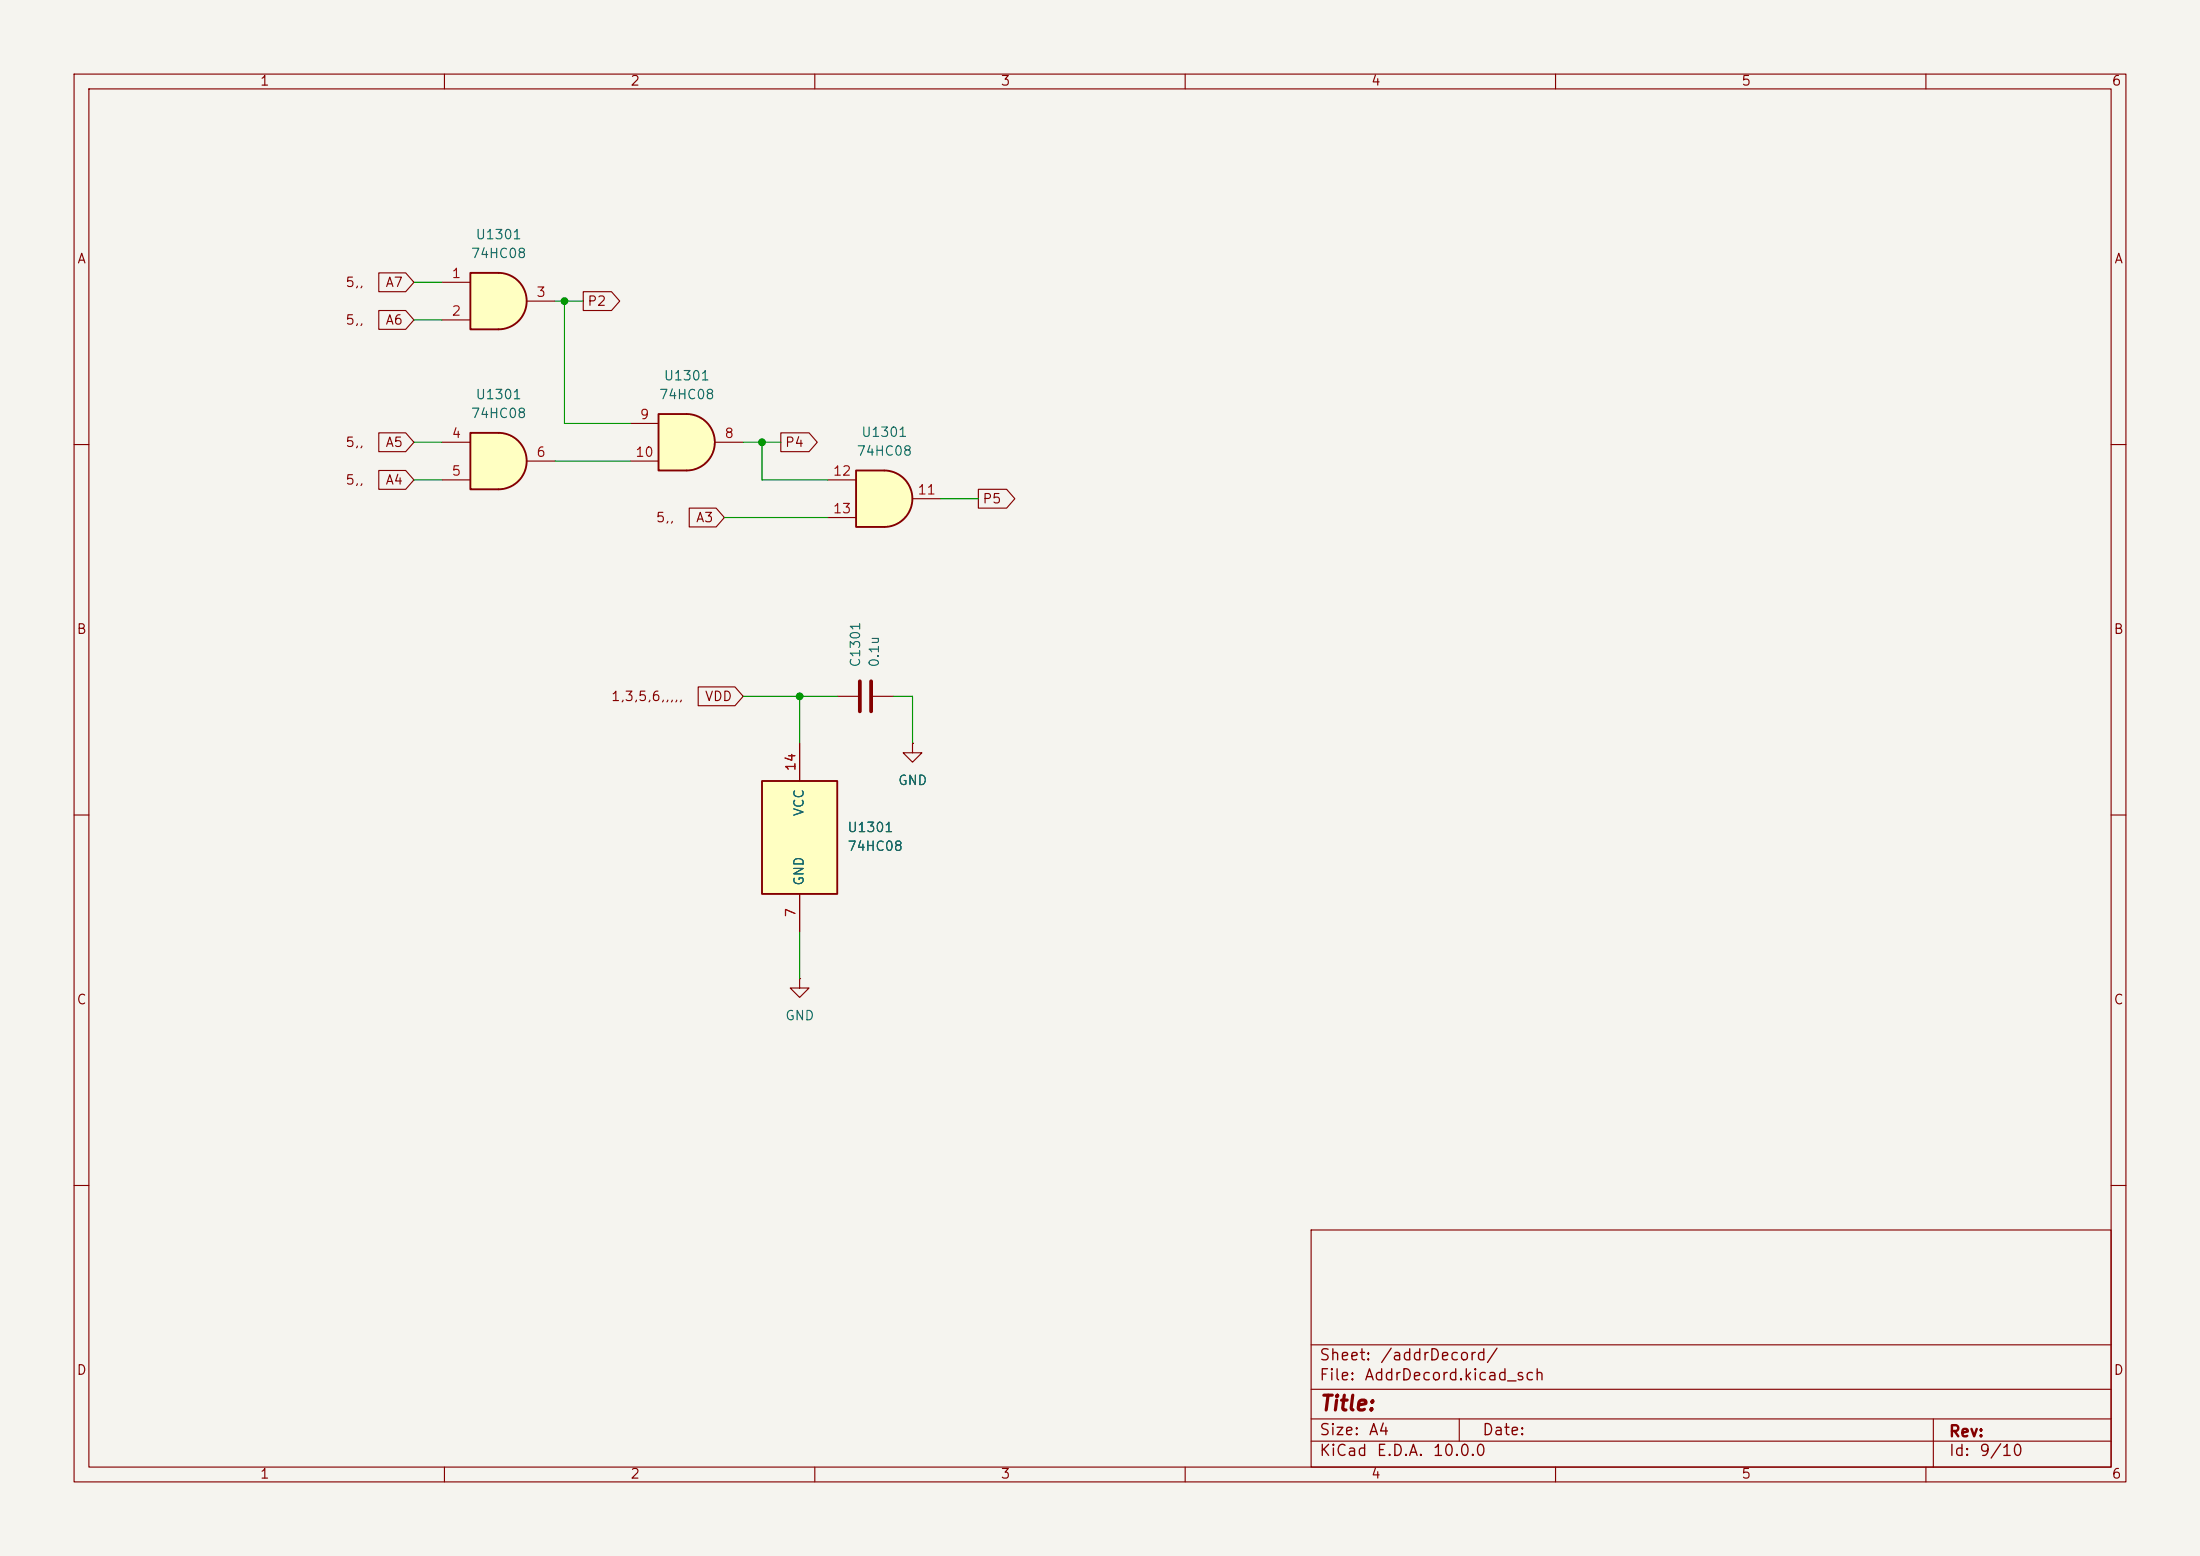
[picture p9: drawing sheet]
(kicad_sch
 (version 20260306)
 (generator "eeschema")
 (generator_version "10.0")
 (paper "A4")
 (lib_symbols
  (symbol "74xx:74LS08"
   (body_styles demorgan)
   (pin_names
    (offset 1.016)) (exclude_from_sim no) (in_bom yes) (on_board yes)
   (in_pos_files yes)
   (duplicate_pin_numbers_are_jumpers no)
   (property "Reference" "U" (at 0 1.27 0) (show_name no) (do_not_autoplace no) (effects (font (size 1.27 1.27))))
   (property "Value" "74LS08" (at 0 -1.27 0) (show_name no) (do_not_autoplace no) (effects (font (size 1.27 1.27))))
   (property "Footprint" "" (at 0 0 0) (show_name no) (do_not_autoplace no) (hide yes) (effects (font (size 1.27 1.27))))
   (property "Datasheet" "http://www.ti.com/lit/gpn/sn74LS08" (at 0 0 0) (show_name no) (do_not_autoplace no) (hide yes) (effects (font (size 1.27 1.27))))
   (property "Description" "Quad And2" (at 0 0 0) (show_name no) (do_not_autoplace no) (hide yes) (effects (font (size 1.27 1.27))))
   (property "ki_locked" "" (at 0 0 0) (show_name no) (do_not_autoplace no) (effects (font (size 1.27 1.27))))
   (symbol "74LS08_1_1"
    (arc (start 0 3.81) (mid 3.7934 0) (end 0 -3.81) (stroke (width 0.254) (type default)) (fill (type background)))
    (polyline (pts (xy 0 3.81) (xy -3.81 3.81) (xy -3.81 -3.81) (xy 0 -3.81)) (stroke (width 0.254) (type default)) (fill (type background)))
    (pin input line (at -7.62 2.54 0) (length 3.81) (name "" (effects (font (size 1.27 1.27)))) (number "1" (effects (font (size 1.27 1.27)))))
    (pin input line (at -7.62 -2.54 0) (length 3.81) (name "" (effects (font (size 1.27 1.27)))) (number "2" (effects (font (size 1.27 1.27)))))
    (pin output line (at 7.62 0 180) (length 3.81) (name "" (effects (font (size 1.27 1.27)))) (number "3" (effects (font (size 1.27 1.27))))))
   (symbol "74LS08_1_2"
    (arc (start -3.81 3.81) (mid -2.589 0) (end -3.81 -3.81) (stroke (width 0.254) (type default)) (fill (type none)))
    (polyline (pts (xy -3.81 3.81) (xy -0.635 3.81)) (stroke (width 0.254) (type default)) (fill (type background)))
    (polyline (pts (xy -3.81 -3.81) (xy -0.635 -3.81)) (stroke (width 0.254) (type default)) (fill (type background)))
    (arc (start 3.81 0) (mid 2.1855 -2.584) (end -0.6096 -3.81) (stroke (width 0.254) (type default)) (fill (type background)))
    (arc (start -0.6096 3.81) (mid 2.1928 2.5924) (end 3.81 0) (stroke (width 0.254) (type default)) (fill (type background)))
    (polyline (pts (xy -0.635 3.81) (xy -3.81 3.81) (xy -3.81 3.81) (xy -3.556 3.4036) (xy -3.0226 2.2606) (xy -2.6924 1.0414) (xy -2.6162 -0.254) (xy -2.7686 -1.4986) (xy -3.175 -2.7178) (xy -3.81 -3.81) (xy -3.81 -3.81) (xy -0.635 -3.81)) (stroke (width -25.4) (type default)) (fill (type background)))
    (pin input inverted (at -7.62 2.54 0) (length 4.318) (name "" (effects (font (size 1.27 1.27)))) (number "1" (effects (font (size 1.27 1.27)))))
    (pin input inverted (at -7.62 -2.54 0) (length 4.318) (name "" (effects (font (size 1.27 1.27)))) (number "2" (effects (font (size 1.27 1.27)))))
    (pin output inverted (at 7.62 0 180) (length 3.81) (name "" (effects (font (size 1.27 1.27)))) (number "3" (effects (font (size 1.27 1.27))))))
   (symbol "74LS08_2_1"
    (arc (start 0 3.81) (mid 3.7934 0) (end 0 -3.81) (stroke (width 0.254) (type default)) (fill (type background)))
    (polyline (pts (xy 0 3.81) (xy -3.81 3.81) (xy -3.81 -3.81) (xy 0 -3.81)) (stroke (width 0.254) (type default)) (fill (type background)))
    (pin input line (at -7.62 2.54 0) (length 3.81) (name "" (effects (font (size 1.27 1.27)))) (number "4" (effects (font (size 1.27 1.27)))))
    (pin input line (at -7.62 -2.54 0) (length 3.81) (name "" (effects (font (size 1.27 1.27)))) (number "5" (effects (font (size 1.27 1.27)))))
    (pin output line (at 7.62 0 180) (length 3.81) (name "" (effects (font (size 1.27 1.27)))) (number "6" (effects (font (size 1.27 1.27))))))
   (symbol "74LS08_2_2"
    (arc (start -3.81 3.81) (mid -2.589 0) (end -3.81 -3.81) (stroke (width 0.254) (type default)) (fill (type none)))
    (polyline (pts (xy -3.81 3.81) (xy -0.635 3.81)) (stroke (width 0.254) (type default)) (fill (type background)))
    (polyline (pts (xy -3.81 -3.81) (xy -0.635 -3.81)) (stroke (width 0.254) (type default)) (fill (type background)))
    (arc (start 3.81 0) (mid 2.1855 -2.584) (end -0.6096 -3.81) (stroke (width 0.254) (type default)) (fill (type background)))
    (arc (start -0.6096 3.81) (mid 2.1928 2.5924) (end 3.81 0) (stroke (width 0.254) (type default)) (fill (type background)))
    (polyline (pts (xy -0.635 3.81) (xy -3.81 3.81) (xy -3.81 3.81) (xy -3.556 3.4036) (xy -3.0226 2.2606) (xy -2.6924 1.0414) (xy -2.6162 -0.254) (xy -2.7686 -1.4986) (xy -3.175 -2.7178) (xy -3.81 -3.81) (xy -3.81 -3.81) (xy -0.635 -3.81)) (stroke (width -25.4) (type default)) (fill (type background)))
    (pin input inverted (at -7.62 2.54 0) (length 4.318) (name "" (effects (font (size 1.27 1.27)))) (number "4" (effects (font (size 1.27 1.27)))))
    (pin input inverted (at -7.62 -2.54 0) (length 4.318) (name "" (effects (font (size 1.27 1.27)))) (number "5" (effects (font (size 1.27 1.27)))))
    (pin output inverted (at 7.62 0 180) (length 3.81) (name "" (effects (font (size 1.27 1.27)))) (number "6" (effects (font (size 1.27 1.27))))))
   (symbol "74LS08_3_1"
    (arc (start 0 3.81) (mid 3.7934 0) (end 0 -3.81) (stroke (width 0.254) (type default)) (fill (type background)))
    (polyline (pts (xy 0 3.81) (xy -3.81 3.81) (xy -3.81 -3.81) (xy 0 -3.81)) (stroke (width 0.254) (type default)) (fill (type background)))
    (pin output line (at 7.62 0 180) (length 3.81) (name "" (effects (font (size 1.27 1.27)))) (number "8" (effects (font (size 1.27 1.27)))))
    (pin input line (at -7.62 2.54 0) (length 3.81) (name "" (effects (font (size 1.27 1.27)))) (number "9" (effects (font (size 1.27 1.27)))))
    (pin input line (at -7.62 -2.54 0) (length 3.81) (name "" (effects (font (size 1.27 1.27)))) (number "10" (effects (font (size 1.27 1.27))))))
   (symbol "74LS08_3_2"
    (arc (start -3.81 3.81) (mid -2.589 0) (end -3.81 -3.81) (stroke (width 0.254) (type default)) (fill (type none)))
    (polyline (pts (xy -3.81 3.81) (xy -0.635 3.81)) (stroke (width 0.254) (type default)) (fill (type background)))
    (polyline (pts (xy -3.81 -3.81) (xy -0.635 -3.81)) (stroke (width 0.254) (type default)) (fill (type background)))
    (arc (start 3.81 0) (mid 2.1855 -2.584) (end -0.6096 -3.81) (stroke (width 0.254) (type default)) (fill (type background)))
    (arc (start -0.6096 3.81) (mid 2.1928 2.5924) (end 3.81 0) (stroke (width 0.254) (type default)) (fill (type background)))
    (polyline (pts (xy -0.635 3.81) (xy -3.81 3.81) (xy -3.81 3.81) (xy -3.556 3.4036) (xy -3.0226 2.2606) (xy -2.6924 1.0414) (xy -2.6162 -0.254) (xy -2.7686 -1.4986) (xy -3.175 -2.7178) (xy -3.81 -3.81) (xy -3.81 -3.81) (xy -0.635 -3.81)) (stroke (width -25.4) (type default)) (fill (type background)))
    (pin output inverted (at 7.62 0 180) (length 3.81) (name "" (effects (font (size 1.27 1.27)))) (number "8" (effects (font (size 1.27 1.27)))))
    (pin input inverted (at -7.62 2.54 0) (length 4.318) (name "" (effects (font (size 1.27 1.27)))) (number "9" (effects (font (size 1.27 1.27)))))
    (pin input inverted (at -7.62 -2.54 0) (length 4.318) (name "" (effects (font (size 1.27 1.27)))) (number "10" (effects (font (size 1.27 1.27))))))
   (symbol "74LS08_4_1"
    (arc (start 0 3.81) (mid 3.7934 0) (end 0 -3.81) (stroke (width 0.254) (type default)) (fill (type background)))
    (polyline (pts (xy 0 3.81) (xy -3.81 3.81) (xy -3.81 -3.81) (xy 0 -3.81)) (stroke (width 0.254) (type default)) (fill (type background)))
    (pin output line (at 7.62 0 180) (length 3.81) (name "" (effects (font (size 1.27 1.27)))) (number "11" (effects (font (size 1.27 1.27)))))
    (pin input line (at -7.62 2.54 0) (length 3.81) (name "" (effects (font (size 1.27 1.27)))) (number "12" (effects (font (size 1.27 1.27)))))
    (pin input line (at -7.62 -2.54 0) (length 3.81) (name "" (effects (font (size 1.27 1.27)))) (number "13" (effects (font (size 1.27 1.27))))))
   (symbol "74LS08_4_2"
    (arc (start -3.81 3.81) (mid -2.589 0) (end -3.81 -3.81) (stroke (width 0.254) (type default)) (fill (type none)))
    (polyline (pts (xy -3.81 3.81) (xy -0.635 3.81)) (stroke (width 0.254) (type default)) (fill (type background)))
    (polyline (pts (xy -3.81 -3.81) (xy -0.635 -3.81)) (stroke (width 0.254) (type default)) (fill (type background)))
    (arc (start 3.81 0) (mid 2.1855 -2.584) (end -0.6096 -3.81) (stroke (width 0.254) (type default)) (fill (type background)))
    (arc (start -0.6096 3.81) (mid 2.1928 2.5924) (end 3.81 0) (stroke (width 0.254) (type default)) (fill (type background)))
    (polyline (pts (xy -0.635 3.81) (xy -3.81 3.81) (xy -3.81 3.81) (xy -3.556 3.4036) (xy -3.0226 2.2606) (xy -2.6924 1.0414) (xy -2.6162 -0.254) (xy -2.7686 -1.4986) (xy -3.175 -2.7178) (xy -3.81 -3.81) (xy -3.81 -3.81) (xy -0.635 -3.81)) (stroke (width -25.4) (type default)) (fill (type background)))
    (pin output inverted (at 7.62 0 180) (length 3.81) (name "" (effects (font (size 1.27 1.27)))) (number "11" (effects (font (size 1.27 1.27)))))
    (pin input inverted (at -7.62 2.54 0) (length 4.318) (name "" (effects (font (size 1.27 1.27)))) (number "12" (effects (font (size 1.27 1.27)))))
    (pin input inverted (at -7.62 -2.54 0) (length 4.318) (name "" (effects (font (size 1.27 1.27)))) (number "13" (effects (font (size 1.27 1.27))))))
   (symbol "74LS08_5_0"
    (pin power_in line (at 0 -12.7 90) (length 5.08) (name "GND" (effects (font (size 1.27 1.27)))) (number "7" (effects (font (size 1.27 1.27)))))
    (pin power_in line (at 0 12.7 270) (length 5.08) (name "VCC" (effects (font (size 1.27 1.27)))) (number "14" (effects (font (size 1.27 1.27))))))
   (symbol "74LS08_5_1"
    (rectangle (start -5.08 7.62) (end 5.08 -7.62) (stroke (width 0.254) (type default)) (fill (type background))))
   (embedded_fonts no))
  (symbol "Device:C"
   (pin_numbers (hide yes))
   (pin_names
    (offset 0.254)) (exclude_from_sim no) (in_bom yes) (on_board yes)
   (in_pos_files yes)
   (duplicate_pin_numbers_are_jumpers no)
   (property "Reference" "C" (at 0.635 2.54 0) (show_name no) (do_not_autoplace no) (effects (font (size 1.27 1.27)) (justify left)))
   (property "Value" "C" (at 0.635 -2.54 0) (show_name no) (do_not_autoplace no) (effects (font (size 1.27 1.27)) (justify left)))
   (property "Footprint" "" (at 0.9652 -3.81 0) (show_name no) (do_not_autoplace no) (hide yes) (effects (font (size 1.27 1.27))))
   (property "Datasheet" "" (at 0 0 0) (show_name no) (do_not_autoplace no) (hide yes) (effects (font (size 1.27 1.27))))
   (property "Description" "Unpolarized capacitor" (at 0 0 0) (show_name no) (do_not_autoplace no) (hide yes) (effects (font (size 1.27 1.27))))
   (symbol "C_0_1"
    (polyline (pts (xy -2.032 0.762) (xy 2.032 0.762)) (stroke (width 0.508) (type default)) (fill (type none)))
    (polyline (pts (xy -2.032 -0.762) (xy 2.032 -0.762)) (stroke (width 0.508) (type default)) (fill (type none))))
   (symbol "C_1_1"
    (pin passive line (at 0 3.81 270) (length 2.794) (name "" (effects (font (size 1.27 1.27)))) (number "1" (effects (font (size 1.27 1.27)))))
    (pin passive line (at 0 -3.81 90) (length 2.794) (name "" (effects (font (size 1.27 1.27)))) (number "2" (effects (font (size 1.27 1.27))))))
   (embedded_fonts no))
  (symbol "power:GND"
   (power global)
   (pin_numbers (hide yes))
   (pin_names
    (offset 0) (hide yes)) (exclude_from_sim no) (in_bom yes) (on_board yes)
   (in_pos_files yes)
   (duplicate_pin_numbers_are_jumpers no)
   (property "Reference" "#PWR" (at 0 -6.35 0) (show_name no) (do_not_autoplace no) (hide yes) (effects (font (size 1.27 1.27))))
   (property "Value" "GND" (at 0 -3.81 0) (show_name no) (do_not_autoplace no) (effects (font (size 1.27 1.27))))
   (property "Footprint" "" (at 0 0 0) (show_name no) (do_not_autoplace no) (hide yes) (effects (font (size 1.27 1.27))))
   (property "Datasheet" "" (at 0 0 0) (show_name no) (do_not_autoplace no) (hide yes) (effects (font (size 1.27 1.27))))
   (property "Description" "Power symbol creates a global label with name \"GND\" , ground" (at 0 0 0) (show_name no) (do_not_autoplace no) (hide yes) (effects (font (size 1.27 1.27))))
   (symbol "GND_0_1"
    (polyline (pts (xy 0 0) (xy 0 -1.27) (xy 1.27 -1.27) (xy 0 -2.54) (xy -1.27 -1.27) (xy 0 -1.27)) (stroke (width 0) (type default)) (fill (type none))))
   (symbol "GND_1_1"
    (pin power_in line (at 0 0 270) (length 0) (name "" (effects (font (size 1.27 1.27)))) (number "1" (effects (font (size 1.27 1.27))))))
   (embedded_fonts no)))
 (junction
  (at 102.87 59.69)
  (diameter 0)
  (color 0 0 0 0))
 (junction
  (at 107.95 93.98)
  (diameter 0)
  (color 0 0 0 0))
 (junction
  (at 76.2 40.64)
  (diameter 0)
  (color 0 0 0 0))
 (wire
  (pts (xy 102.87 64.77) (xy 102.87 59.69))
  (stroke (width 0) (type default)))
 (wire
  (pts (xy 111.76 64.77) (xy 102.87 64.77))
  (stroke (width 0) (type default)))
 (wire
  (pts (xy 74.93 40.64) (xy 76.2 40.64))
  (stroke (width 0) (type default)))
 (wire
  (pts (xy 100.33 59.69) (xy 102.87 59.69))
  (stroke (width 0) (type default)))
 (wire
  (pts (xy 107.95 125.73) (xy 107.95 132.08))
  (stroke (width 0) (type default)))
 (wire
  (pts (xy 102.87 59.69) (xy 105.41 59.69))
  (stroke (width 0) (type default)))
 (wire
  (pts (xy 74.93 62.23) (xy 85.09 62.23))
  (stroke (width 0) (type default)))
 (wire
  (pts (xy 100.33 93.98) (xy 107.95 93.98))
  (stroke (width 0) (type default)))
 (wire
  (pts (xy 127 67.31) (xy 132.08 67.31))
  (stroke (width 0) (type default)))
 (wire
  (pts (xy 55.88 64.77) (xy 59.69 64.77))
  (stroke (width 0) (type default)))
 (wire
  (pts (xy 55.88 38.1) (xy 59.69 38.1))
  (stroke (width 0) (type default)))
 (wire
  (pts (xy 123.19 93.98) (xy 120.65 93.98))
  (stroke (width 0) (type default)))
 (wire
  (pts (xy 85.09 57.15) (xy 76.2 57.15))
  (stroke (width 0) (type default)))
 (wire
  (pts (xy 55.88 43.18) (xy 59.69 43.18))
  (stroke (width 0) (type default)))
 (wire
  (pts (xy 97.79 69.85) (xy 111.76 69.85))
  (stroke (width 0) (type default)))
 (wire
  (pts (xy 76.2 40.64) (xy 76.2 57.15))
  (stroke (width 0) (type default)))
 (wire
  (pts (xy 107.95 93.98) (xy 113.03 93.98))
  (stroke (width 0) (type default)))
 (wire
  (pts (xy 107.95 93.98) (xy 107.95 100.33))
  (stroke (width 0) (type default)))
 (wire
  (pts (xy 76.2 40.64) (xy 78.74 40.64))
  (stroke (width 0) (type default)))
 (wire
  (pts (xy 123.19 100.33) (xy 123.19 93.98))
  (stroke (width 0) (type default)))
 (wire
  (pts (xy 55.88 59.69) (xy 59.69 59.69))
  (stroke (width 0) (type default)))
 (global_label "P5"
  (shape output)
  (at 132.08 67.31 0)
  (fields_autoplaced yes)
  (effects (font (size 1.27 1.27)) (justify left))
  (property "Intersheetrefs" "${INTERSHEET_REFS}" (at 137.5447 67.31 0) (show_name no) (do_not_autoplace no) (effects (font (size 1.27 1.27)) (justify left))))
 (global_label "P2"
  (shape output)
  (at 78.74 40.64 0)
  (fields_autoplaced yes)
  (effects (font (size 1.27 1.27)) (justify left))
  (property "Intersheetrefs" "${INTERSHEET_REFS}" (at 84.2047 40.64 0) (show_name no) (do_not_autoplace no) (effects (font (size 1.27 1.27)) (justify left))))
 (global_label "A3"
  (shape input)
  (at 97.79 69.85 180)
  (fields_autoplaced yes)
  (effects (font (size 1.27 1.27)) (justify right))
  (property "Intersheetrefs" "${INTERSHEET_REFS}" (at 92.5067 69.85 0) (show_name no) (do_not_autoplace no) (effects (font (size 1.27 1.27)) (justify right))))
 (global_label "P4"
  (shape output)
  (at 105.41 59.69 0)
  (fields_autoplaced yes)
  (effects (font (size 1.27 1.27)) (justify left))
  (property "Intersheetrefs" "${INTERSHEET_REFS}" (at 110.8747 59.69 0) (show_name no) (do_not_autoplace no) (effects (font (size 1.27 1.27)) (justify left))))
 (global_label "A7"
  (shape input)
  (at 55.88 38.1 180)
  (fields_autoplaced yes)
  (effects (font (size 1.27 1.27)) (justify right))
  (property "Intersheetrefs" "${INTERSHEET_REFS}" (at 50.5967 38.1 0) (show_name no) (do_not_autoplace no) (effects (font (size 1.27 1.27)) (justify right))))
 (global_label "A6"
  (shape input)
  (at 55.88 43.18 180)
  (fields_autoplaced yes)
  (effects (font (size 1.27 1.27)) (justify right))
  (property "Intersheetrefs" "${INTERSHEET_REFS}" (at 50.5967 43.18 0) (show_name no) (do_not_autoplace no) (effects (font (size 1.27 1.27)) (justify right))))
 (global_label "A4"
  (shape input)
  (at 55.88 64.77 180)
  (fields_autoplaced yes)
  (effects (font (size 1.27 1.27)) (justify right))
  (property "Intersheetrefs" "${INTERSHEET_REFS}" (at 50.5967 64.77 0) (show_name no) (do_not_autoplace no) (effects (font (size 1.27 1.27)) (justify right))))
 (global_label "A5"
  (shape input)
  (at 55.88 59.69 180)
  (fields_autoplaced yes)
  (effects (font (size 1.27 1.27)) (justify right))
  (property "Intersheetrefs" "${INTERSHEET_REFS}" (at 50.5967 59.69 0) (show_name no) (do_not_autoplace no) (effects (font (size 1.27 1.27)) (justify right))))
 (global_label "VDD"
  (shape input)
  (at 100.33 93.98 180)
  (fields_autoplaced yes)
  (effects (font (size 1.27 1.27)) (justify right))
  (property "Intersheetrefs" "${INTERSHEET_REFS}" (at 93.7162 93.98 0) (show_name no) (do_not_autoplace no) (effects (font (size 1.27 1.27)) (justify right))))
 (symbol
  (lib_id "power:GND")
  (at 123.19 100.33 0)
  (unit 1)
  (body_style 1)
  (exclude_from_sim no)
  (in_bom yes)
  (on_board yes)
  (in_pos_files yes)
  (dnp no)
  (fields_autoplaced yes)
  (property "Reference" "#PWR01301" (at 123.19 106.68 0) (hide yes) (show_name no) (do_not_autoplace no) (effects (font (size 1.27 1.27))))
  (property "Value" "GND" (at 123.19 105.41 0) (show_name no) (do_not_autoplace no) (effects (font (size 1.27 1.27))))
  (property "Footprint" "" (at 123.19 100.33 0) (hide yes) (show_name no) (do_not_autoplace no) (effects (font (size 1.27 1.27))))
  (property "Datasheet" "" (at 123.19 100.33 0) (hide yes) (show_name no) (do_not_autoplace no) (effects (font (size 1.27 1.27))))
  (property "Description" "Power symbol creates a global label with name \"GND\" , ground" (at 123.19 100.33 0) (hide yes) (show_name no) (do_not_autoplace no) (effects (font (size 1.27 1.27))))
  (pin "1"))
 (symbol
  (lib_id "Device:C")
  (at 116.84 93.98 90)
  (unit 1)
  (body_style 1)
  (exclude_from_sim no)
  (in_bom yes)
  (on_board yes)
  (in_pos_files yes)
  (dnp no)
  (fields_autoplaced yes)
  (property "Reference" "C1301" (at 115.5699 90.17 0) (show_name no) (do_not_autoplace no) (effects (font (size 1.27 1.27)) (justify left)))
  (property "Value" "0.1u" (at 118.1099 90.17 0) (show_name no) (do_not_autoplace no) (effects (font (size 1.27 1.27)) (justify left)))
  (property "Footprint" "Capacitor_THT:C_Disc_D4.3mm_W1.9mm_P5.00mm" (at 120.65 93.0148 0) (hide yes) (show_name no) (do_not_autoplace no) (effects (font (size 1.27 1.27))))
  (property "Datasheet" "" (at 116.84 93.98 0) (hide yes) (show_name no) (do_not_autoplace no) (effects (font (size 1.27 1.27))))
  (property "Description" "Unpolarized capacitor" (at 116.84 93.98 0) (hide yes) (show_name no) (do_not_autoplace no) (effects (font (size 1.27 1.27))))
  (pin "1")
  (pin "2"))
 (symbol
  (lib_id "power:GND")
  (at 107.95 132.08 0)
  (unit 1)
  (body_style 1)
  (exclude_from_sim no)
  (in_bom yes)
  (on_board yes)
  (in_pos_files yes)
  (dnp no)
  (fields_autoplaced yes)
  (property "Reference" "#PWR01302" (at 107.95 138.43 0) (hide yes) (show_name no) (do_not_autoplace no) (effects (font (size 1.27 1.27))))
  (property "Value" "GND" (at 107.95 137.16 0) (show_name no) (do_not_autoplace no) (effects (font (size 1.27 1.27))))
  (property "Footprint" "" (at 107.95 132.08 0) (hide yes) (show_name no) (do_not_autoplace no) (effects (font (size 1.27 1.27))))
  (property "Datasheet" "" (at 107.95 132.08 0) (hide yes) (show_name no) (do_not_autoplace no) (effects (font (size 1.27 1.27))))
  (property "Description" "Power symbol creates a global label with name \"GND\" , ground" (at 107.95 132.08 0) (hide yes) (show_name no) (do_not_autoplace no) (effects (font (size 1.27 1.27))))
  (pin "1"))
 (symbol
  (lib_id "74xx:74LS08")
  (at 67.31 62.23 0)
  (unit 2)
  (body_style 1)
  (exclude_from_sim no)
  (in_bom yes)
  (on_board yes)
  (in_pos_files yes)
  (dnp no)
  (fields_autoplaced yes)
  (property "Reference" "U1301" (at 67.3017 53.34 0) (show_name no) (do_not_autoplace no) (effects (font (size 1.27 1.27))))
  (property "Value" "74HC08" (at 67.3017 55.88 0) (show_name no) (do_not_autoplace no) (effects (font (size 1.27 1.27))))
  (property "Footprint" "Package_DIP:DIP-14_W7.62mm_Socket" (at 67.31 62.23 0) (hide yes) (show_name no) (do_not_autoplace no) (effects (font (size 1.27 1.27))))
  (property "Datasheet" "http://www.ti.com/lit/gpn/sn74LS08" (at 67.31 62.23 0) (hide yes) (show_name no) (do_not_autoplace no) (effects (font (size 1.27 1.27))))
  (property "Description" "Quad And2" (at 67.31 62.23 0) (hide yes) (show_name no) (do_not_autoplace no) (effects (font (size 1.27 1.27))))
  (pin "10")
  (pin "3")
  (pin "6")
  (pin "4")
  (pin "8")
  (pin "1")
  (pin "2")
  (pin "9")
  (pin "5")
  (pin "13")
  (pin "14")
  (pin "12")
  (pin "7")
  (pin "11"))
 (symbol
  (lib_id "74xx:74LS08")
  (at 119.38 67.31 0)
  (unit 4)
  (body_style 1)
  (exclude_from_sim no)
  (in_bom yes)
  (on_board yes)
  (in_pos_files yes)
  (dnp no)
  (fields_autoplaced yes)
  (property "Reference" "U1301" (at 119.3717 58.42 0) (show_name no) (do_not_autoplace no) (effects (font (size 1.27 1.27))))
  (property "Value" "74HC08" (at 119.3717 60.96 0) (show_name no) (do_not_autoplace no) (effects (font (size 1.27 1.27))))
  (property "Footprint" "Package_DIP:DIP-14_W7.62mm_Socket" (at 119.38 67.31 0) (hide yes) (show_name no) (do_not_autoplace no) (effects (font (size 1.27 1.27))))
  (property "Datasheet" "http://www.ti.com/lit/gpn/sn74LS08" (at 119.38 67.31 0) (hide yes) (show_name no) (do_not_autoplace no) (effects (font (size 1.27 1.27))))
  (property "Description" "Quad And2" (at 119.38 67.31 0) (hide yes) (show_name no) (do_not_autoplace no) (effects (font (size 1.27 1.27))))
  (pin "10")
  (pin "3")
  (pin "6")
  (pin "4")
  (pin "8")
  (pin "1")
  (pin "2")
  (pin "9")
  (pin "5")
  (pin "13")
  (pin "14")
  (pin "12")
  (pin "7")
  (pin "11"))
 (symbol
  (lib_id "74xx:74LS08")
  (at 92.71 59.69 0)
  (unit 3)
  (body_style 1)
  (exclude_from_sim no)
  (in_bom yes)
  (on_board yes)
  (in_pos_files yes)
  (dnp no)
  (fields_autoplaced yes)
  (property "Reference" "U1301" (at 92.7017 50.8 0) (show_name no) (do_not_autoplace no) (effects (font (size 1.27 1.27))))
  (property "Value" "74HC08" (at 92.7017 53.34 0) (show_name no) (do_not_autoplace no) (effects (font (size 1.27 1.27))))
  (property "Footprint" "Package_DIP:DIP-14_W7.62mm_Socket" (at 92.71 59.69 0) (hide yes) (show_name no) (do_not_autoplace no) (effects (font (size 1.27 1.27))))
  (property "Datasheet" "http://www.ti.com/lit/gpn/sn74LS08" (at 92.71 59.69 0) (hide yes) (show_name no) (do_not_autoplace no) (effects (font (size 1.27 1.27))))
  (property "Description" "Quad And2" (at 92.71 59.69 0) (hide yes) (show_name no) (do_not_autoplace no) (effects (font (size 1.27 1.27))))
  (pin "10")
  (pin "3")
  (pin "6")
  (pin "4")
  (pin "8")
  (pin "1")
  (pin "2")
  (pin "9")
  (pin "5")
  (pin "13")
  (pin "14")
  (pin "12")
  (pin "7")
  (pin "11"))
 (symbol
  (lib_id "74xx:74LS08")
  (at 107.95 113.03 0)
  (unit 5)
  (body_style 1)
  (exclude_from_sim no)
  (in_bom yes)
  (on_board yes)
  (in_pos_files yes)
  (dnp no)
  (fields_autoplaced yes)
  (property "Reference" "U1301" (at 114.3 111.7599 0) (show_name no) (do_not_autoplace no) (effects (font (size 1.27 1.27)) (justify left)))
  (property "Value" "74HC08" (at 114.3 114.2999 0) (show_name no) (do_not_autoplace no) (effects (font (size 1.27 1.27)) (justify left)))
  (property "Footprint" "Package_DIP:DIP-14_W7.62mm_Socket" (at 107.95 113.03 0) (hide yes) (show_name no) (do_not_autoplace no) (effects (font (size 1.27 1.27))))
  (property "Datasheet" "http://www.ti.com/lit/gpn/sn74LS08" (at 107.95 113.03 0) (hide yes) (show_name no) (do_not_autoplace no) (effects (font (size 1.27 1.27))))
  (property "Description" "Quad And2" (at 107.95 113.03 0) (hide yes) (show_name no) (do_not_autoplace no) (effects (font (size 1.27 1.27))))
  (pin "10")
  (pin "3")
  (pin "6")
  (pin "4")
  (pin "8")
  (pin "1")
  (pin "2")
  (pin "9")
  (pin "5")
  (pin "13")
  (pin "14")
  (pin "12")
  (pin "7")
  (pin "11"))
 (symbol
  (lib_id "74xx:74LS08")
  (at 67.31 40.64 0)
  (unit 1)
  (body_style 1)
  (exclude_from_sim no)
  (in_bom yes)
  (on_board yes)
  (in_pos_files yes)
  (dnp no)
  (fields_autoplaced yes)
  (property "Reference" "U1301" (at 67.3017 31.75 0) (show_name no) (do_not_autoplace no) (effects (font (size 1.27 1.27))))
  (property "Value" "74HC08" (at 67.3017 34.29 0) (show_name no) (do_not_autoplace no) (effects (font (size 1.27 1.27))))
  (property "Footprint" "Package_DIP:DIP-14_W7.62mm_Socket" (at 67.31 40.64 0) (hide yes) (show_name no) (do_not_autoplace no) (effects (font (size 1.27 1.27))))
  (property "Datasheet" "http://www.ti.com/lit/gpn/sn74LS08" (at 67.31 40.64 0) (hide yes) (show_name no) (do_not_autoplace no) (effects (font (size 1.27 1.27))))
  (property "Description" "Quad And2" (at 67.31 40.64 0) (hide yes) (show_name no) (do_not_autoplace no) (effects (font (size 1.27 1.27))))
  (pin "10")
  (pin "3")
  (pin "6")
  (pin "4")
  (pin "8")
  (pin "1")
  (pin "2")
  (pin "9")
  (pin "5")
  (pin "13")
  (pin "14")
  (pin "12")
  (pin "7")
  (pin "11")))
